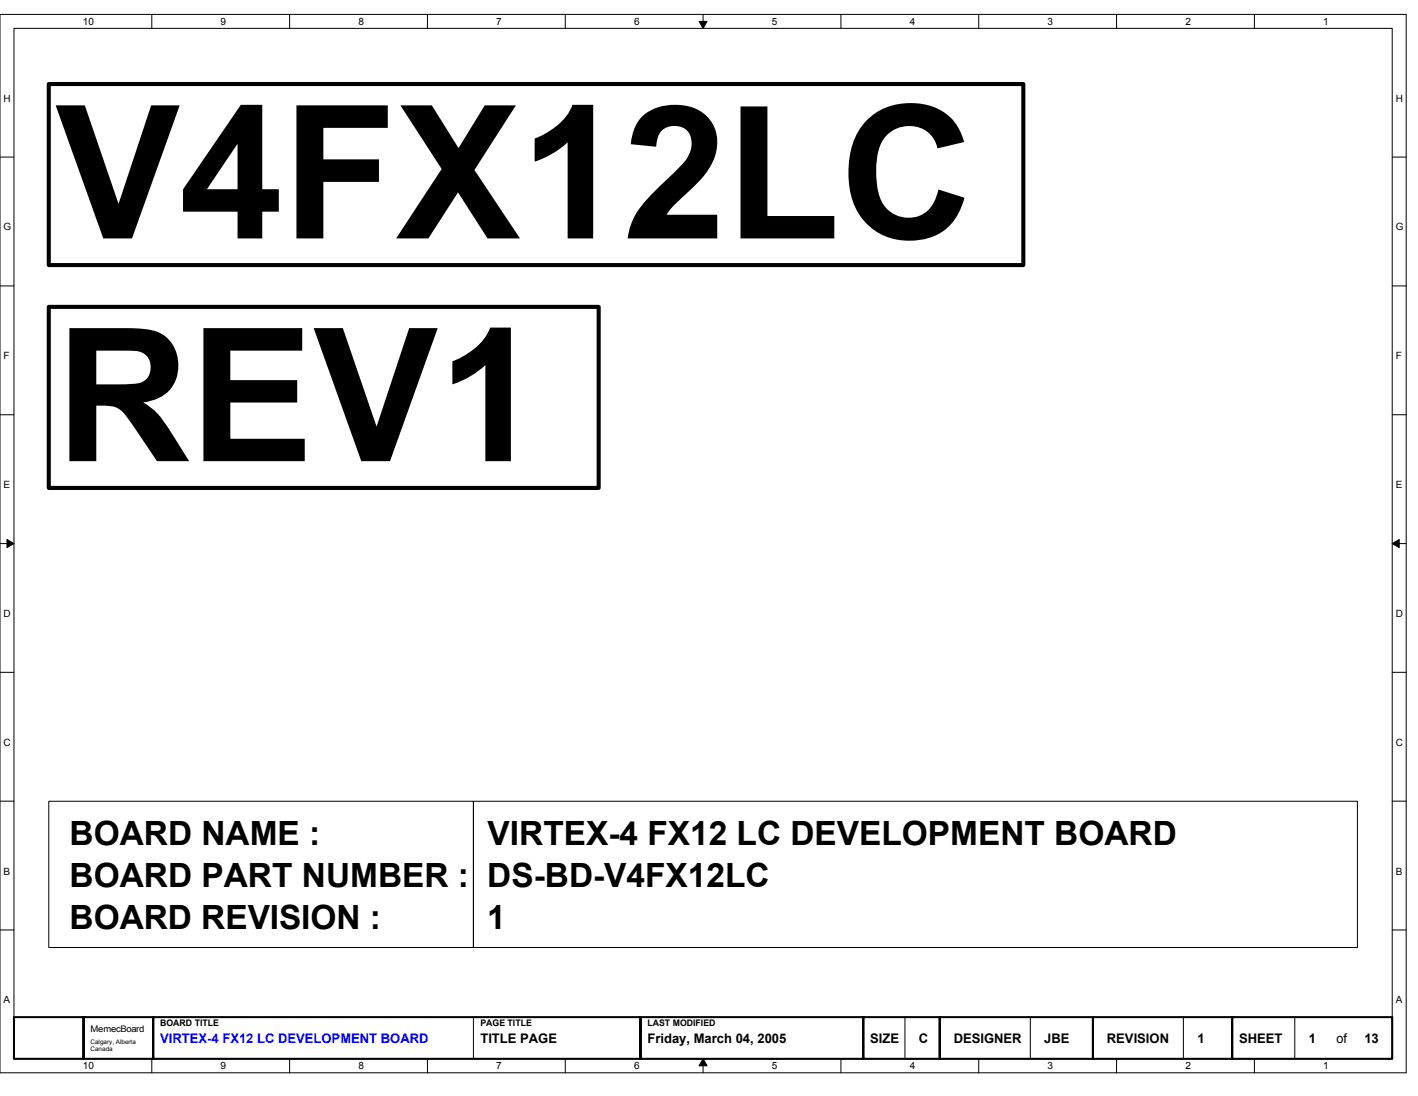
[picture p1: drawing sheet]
<svg xmlns="http://www.w3.org/2000/svg" width="279mm" height="216mm" viewBox="0 0 279 216" stroke-linecap="round" stroke-linejoin="round" font-family="sans-serif">
<path d="M0 2.8h277.1v208.5h-277.1zM2.8 5.6h271.5v203h-271.5z" fill="none" stroke="#000" stroke-width=".2"/>
<g fill="#fff">
<path d="M16.3 3.1h2.2v2.2h-2.2z"/>
<path d="M16.3 208.9h2.2v2.2h-2.2z"/>
</g>
<path d="M29.9 2.8v2.8M29.9 208.6v2.7" fill="none" stroke="#000" stroke-width=".2"/>
<g fill="#fff">
<path d="M43.5 3.1h1.1v2.2h-1.1z"/>
<path d="M43.5 208.9h1.1v2.2h-1.1z"/>
</g>
<path d="M57.1 2.8v2.8M57.1 208.6v2.7" fill="none" stroke="#000" stroke-width=".2"/>
<g fill="#fff">
<path d="M70.6 3.1h1.1v2.2h-1.1z"/>
<path d="M70.6 208.9h1.1v2.2h-1.1z"/>
</g>
<path d="M84.2 2.8v2.8M84.2 208.6v2.7" fill="none" stroke="#000" stroke-width=".2"/>
<g fill="#fff">
<path d="M97.8 3.1h1.1v2.2h-1.1z"/>
<path d="M97.8 208.9h1.1v2.2h-1.1z"/>
</g>
<path d="M111.4 2.8v2.8M111.4 208.6v2.7" fill="none" stroke="#000" stroke-width=".2"/>
<g fill="#fff">
<path d="M124.9 3.1h1.1v2.2h-1.1z"/>
<path d="M124.9 208.9h1.1v2.2h-1.1z"/>
</g>
<path d="M138.5 2.8v2.8M138.5 208.6v2.7" fill="none" stroke="#000" stroke-width=".2"/>
<path d="M137.7 4.2h1.6l-.8 1.4zM138.5 208.6l.8 1.4h-1.6z" fill="#000" stroke="#000" stroke-width=".2"/>
<g fill="#fff">
<path d="M152.1 3.1h1.1v2.2h-1.1z"/>
<path d="M152.1 208.9h1.1v2.2h-1.1z"/>
</g>
<path d="M165.7 2.8v2.8M165.7 208.6v2.7" fill="none" stroke="#000" stroke-width=".2"/>
<g fill="#fff">
<path d="M179.3 3.1h1.1v2.2h-1.1z"/>
<path d="M179.3 208.9h1.1v2.2h-1.1z"/>
</g>
<path d="M192.8 2.8v2.8M192.8 208.6v2.7" fill="none" stroke="#000" stroke-width=".2"/>
<g fill="#fff">
<path d="M206.4 3.1h1.1v2.2h-1.1z"/>
<path d="M206.4 208.9h1.1v2.2h-1.1z"/>
</g>
<path d="M220 2.8v2.8M220 208.6v2.7" fill="none" stroke="#000" stroke-width=".2"/>
<g fill="#fff">
<path d="M233.6 3.1h1.1v2.2h-1.1z"/>
<path d="M233.6 208.9h1.1v2.2h-1.1z"/>
</g>
<path d="M247.2 2.8v2.8M247.2 208.6v2.7" fill="none" stroke="#000" stroke-width=".2"/>
<g fill="#fff">
<path d="M260.7 3.1h1.1v2.2h-1.1z"/>
<path d="M260.7 208.9h1.1v2.2h-1.1z"/>
<path d="M.7 18.3h1.4v2.2h-1.4z"/>
<path d="M275 18.3h1.4v2.2h-1.4z"/>
<path d="M.7 43.6h1.5v2.2h-1.5z"/>
<path d="M275 43.6h1.5v2.2h-1.5z"/>
</g>
<path d="M0 30.9h2.8M274.3 30.9h2.8" fill="none" stroke="#000" stroke-width=".2"/>
<g fill="#fff">
<path d="M.7 69h1.2v2.2h-1.2z"/>
<path d="M275 69h1.2v2.2h-1.2z"/>
</g>
<path d="M0 56.3h2.8M274.3 56.3h2.8" fill="none" stroke="#000" stroke-width=".2"/>
<g fill="#fff">
<path d="M.7 94.4h1.3v2.2h-1.3z"/>
<path d="M275 94.4h1.3v2.2h-1.3z"/>
</g>
<path d="M0 81.7h2.8M274.3 81.7h2.8" fill="none" stroke="#000" stroke-width=".2"/>
<g fill="#fff">
<path d="M.7 119.8h1.4v2.2h-1.4z"/>
<path d="M275 119.8h1.4v2.2h-1.4z"/>
</g>
<path d="M0 107.1h2.8M274.3 107.1h2.8" fill="none" stroke="#000" stroke-width=".2"/>
<path d="M1.4 106.3l1.4 .8-1.4 .8zM274.3 107.1l1.4-.8v1.6z" fill="#000" stroke="#000" stroke-width=".2"/>
<g fill="#fff">
<path d="M.7 145.1h1.4v2.2h-1.4z"/>
<path d="M275 145.1h1.4v2.2h-1.4z"/>
</g>
<path d="M0 132.4h2.8M274.3 132.4h2.8" fill="none" stroke="#000" stroke-width=".2"/>
<g fill="#fff">
<path d="M.7 170.5h1.3v2.2h-1.3z"/>
<path d="M275 170.5h1.3v2.2h-1.3z"/>
</g>
<path d="M0 157.8h2.8M274.3 157.8h2.8" fill="none" stroke="#000" stroke-width=".2"/>
<g fill="#fff">
<path d="M.7 195.9h1.3v2.2h-1.3z"/>
<path d="M275 195.9h1.3v2.2h-1.3z"/>
</g>
<path d="M9.6 157.8h83.7v28.8h-83.7zM93.3 157.8h174.2v28.8h-174.2zM0 183.2h2.8M274.3 183.2h2.8M93.3 200.4v8.2M178.3 200.4v8.2M203 200.4v8.2M233.2 200.4v8.2M255.1 200.4v8.2" fill="none" stroke="#000" stroke-width=".2"/>
<path d="M9.6 16.6h192v35.6h-192zM9.6 60.5h108.4v35.6h-108.4z" fill="none" stroke="#000" stroke-width=".8"/>
<path d="M2.8 200.4h13.7v8.2h-13.7zM16.5 200.4h13.7v8.2h-13.7zM30.2 200.4h96v8.2h-96zM126.2 200.4h43.9v8.2h-43.9zM170.1 200.4h15.1v8.2h-15.1zM185.2 200.4h30.1v8.2h-30.1zM215.3 200.4h27.5v8.2h-27.5zM242.8 200.4h31.5v8.2h-31.5z" fill="none" stroke="#000" stroke-width=".4"/>
<g font-size="36.6">
<text x="11" y="47">V4FX12LC</text>
<text x="11" y="90.8">REV1</text>
</g>
<g font-size="6.6">
<text x="13.7" y="166.5">BOARD NAME :</text>
<text x="96.1" y="166.5">VIRTEX-4 FX12 LC DEVELOPMENT BOARD</text>
<text x="13.7" y="174.8">BOARD PART NUMBER :</text>
<text x="96" y="174.8">DS-BD-V4FX12LC</text>
<text x="13.7" y="183">BOARD REVISION :</text>
<text x="96" y="183">1</text>
</g>
<text font-size="2.6" fill="#00f" x="31.6" y="205.5">VIRTEX-4 FX12 LC DEVELOPMENT BOARD</text>
<g font-size="2.6">
<text x="94.7" y="205.5">TITLE PAGE</text>
<text x="127.6" y="205.5">Friday, March 04, 2005</text>
<text x="171.4" y="205.5">SIZE</text>
<text x="181.1" y="205.5">C</text>
<text x="187.9" y="205.5">DESIGNER</text>
<text x="205.7" y="205.5">JBE</text>
<text x="218.1" y="205.5">REVISION</text>
<text x="235.9" y="205.5">1</text>
<text x="244.2" y="205.5">SHEET</text>
<text x="257.9" y="205.5">1</text>
<text x="263.4" y="205.4">of</text>
<text x="268.8" y="205.5">13</text>
</g>
<g font-size="2">
<text x="16.3" y="4.9">10</text>
<text x="43.5" y="4.9">9</text>
<text x="70.6" y="4.9">8</text>
<text x="97.8" y="4.9">7</text>
<text x="124.9" y="4.9">6</text>
<text x="152.1" y="4.9">5</text>
<text x="179.3" y="4.9">4</text>
<text x="206.4" y="4.9">3</text>
<text x="233.6" y="4.9">2</text>
<text x="260.7" y="4.9">1</text>
<text x=".7" y="20">H</text>
<text x="275" y="20">H</text>
<text x=".7" y="45.4">G</text>
<text x="275" y="45.4">G</text>
<text x=".7" y="70.8">F</text>
<text x="275" y="70.8">F</text>
<text x=".7" y="96.2">E</text>
<text x="275" y="96.2">E</text>
<text x=".7" y="121.5">D</text>
<text x="275" y="121.5">D</text>
<text x=".7" y="146.9">C</text>
<text x="275" y="146.9">C</text>
<text x=".7" y="172.3">B</text>
<text x="275" y="172.3">B</text>
<text x=".7" y="197.7">A</text>
<text x="275" y="197.7">A</text>
<text x="16.3" y="210.6">10</text>
<text x="43.5" y="210.6">9</text>
<text x="70.6" y="210.6">8</text>
<text x="97.8" y="210.6">7</text>
<text x="124.9" y="210.6">6</text>
<text x="152.1" y="210.6">5</text>
<text x="179.3" y="210.6">4</text>
<text x="206.4" y="210.6">3</text>
<text x="233.6" y="210.6">2</text>
<text x="260.7" y="210.6">1</text>
</g>
<g font-size="1.8">
<text x="17.8" y="203.3">MemecBoard</text>
<text x="31.6" y="202">BOARD TITLE</text>
<text x="94.7" y="202">PAGE TITLE</text>
<text x="127.6" y="202">LAST MODIFIED</text>
</g>
<g font-size="1.2">
<text x="17.8" y="205.6">Calgary, Alberta</text>
<text x="17.8" y="207">Canada</text>
</g>
</svg>
